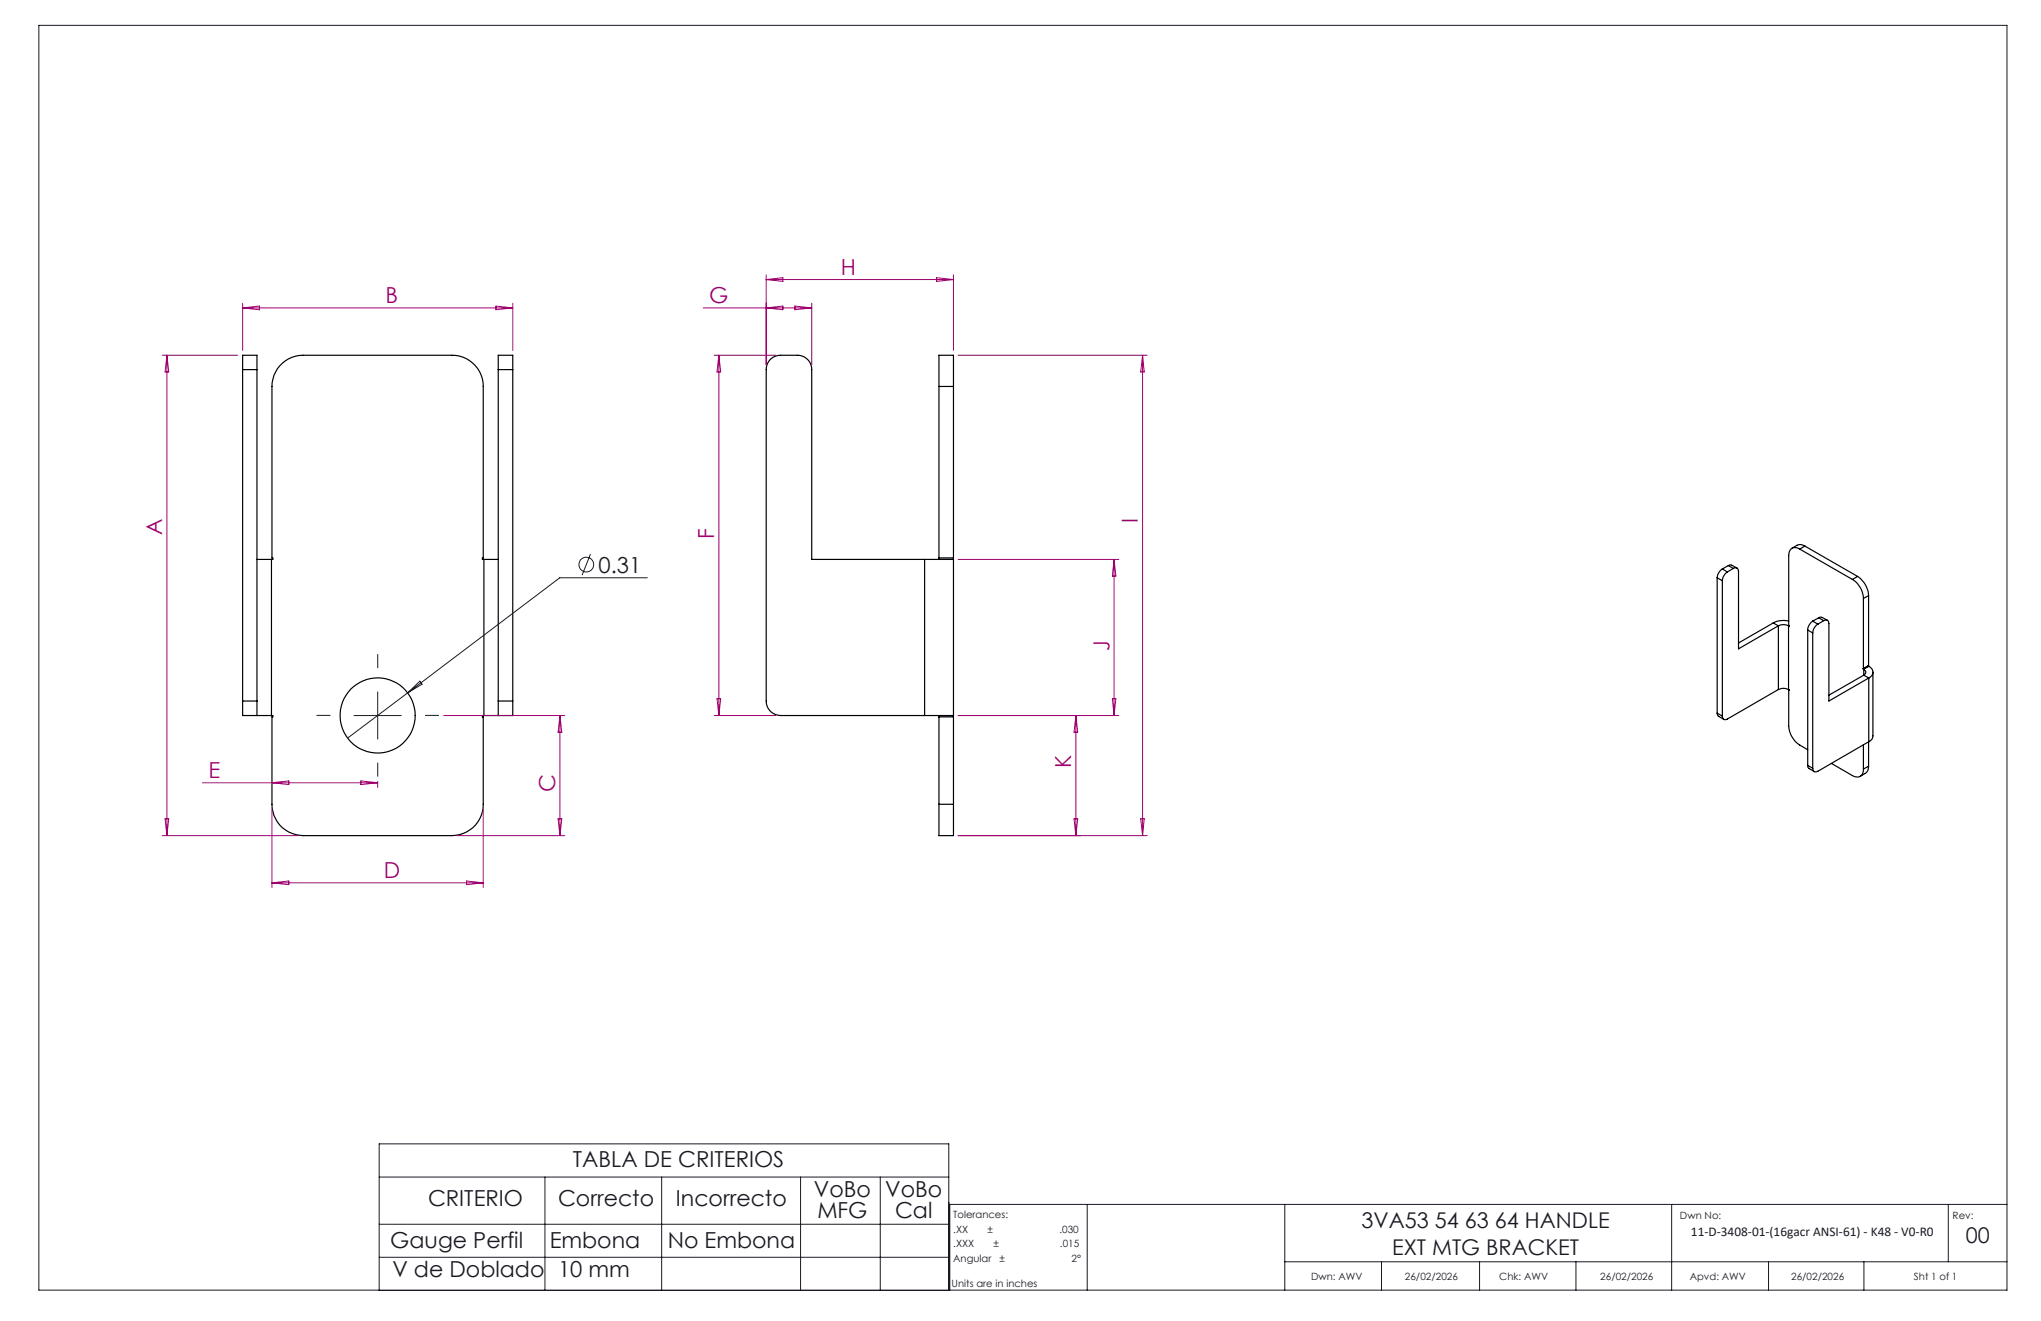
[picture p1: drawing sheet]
<svg xmlns="http://www.w3.org/2000/svg" width="432mm" height="279mm" viewBox="0 0 432 279" stroke-linecap="round" stroke-linejoin="round" font-family="sans-serif">
<g fill="none" stroke="#191924" stroke-width=".21">
<path d="M8.2 5.4h416.4v267.5h-416.4zM124.9 117.2l-1.7 4.4M136.9 122.2h-18.5l-32.1 24.3M74.9 151.3h10M79.9 146.3v10M86.3 146.5l-12.7 9.6M86.3 146.5l2.5-2.4 .5 .6zM80.2 241.9h120.5v31h-120.5zM80.2 249h120.5M80.2 258.9h120.5M115.3 249v23.9M140 249v23.9"/>
<path d="M169.4 249v23.9M186.2 249v23.9M230 254.7v18.2M271.8 254.7v18.2M353.7 254.7v18.2M412.2 254.7v12.2M424.6 254.7h-223.7v18.2M80.2 265.9h120.5M271.8 266.9h152.8M292.3 266.9v6M313 266.9v6M333.4 266.9v6"/>
<path d="M374.2 266.9v6M394.3 266.9v6"/>
<circle cx="124" cy="119.4" r="1.55"/>
</g>
<g fill="none" stroke="#000" stroke-width=".25">
<path d="M51.3 78.2v-3.1h3.1v3.1M51.3 78.2h3.1M51.3 78.2v70.1M54.4 78.2v70.1M105.4 78.2v-3.1h3.1v3.1M105.4 78.2h3.1M105.4 78.2v70.1M108.5 78.2v70.1M198.6 81.7v-6.6h3.1v6.6M198.6 81.7v36.6M198.6 81.7h3.1M201.7 81.7v88.4"/>
<path d="M54.4 118.3h3M57.4 118.3h.3v-.3h-.2v-36.3a6.6 6.6 0 0 1 6.6-6.6h31.5a6.6 6.6 0 0 1 6.6 6.6v36.3h-.1v.3h.3M57.4 118.3v33M102.4 118.3h3M102.4 118.3v33M195.6 118.3h-23.9v-40.1a2.99 2.99 0 0 0-3-3.1h-3.6a2.99 2.99 0 0 0-3 3.1v70.1a3 3 0 0 0 3 3h30.5M195.6 118.3h6.1M195.6 118.3v33M198.6 118h3.1M365.7 119.6l.6-.1 1.2 .7M365.7 119.6l-1.3 .7M365.7 119.6l1 .6"/>
<path d="M380.8 116.1a1.41 1.41 0 0 0-1.7-.1 1.41 1.41 0 0 0-.7 1.5l.1 14.8M380.8 116.1l11.1 6.5M381.8 115.5l-.8-.3h-.5l-1.4 .8M381.8 115.5l-1 .6M381.8 115.5l11.2 6.4M363.3 122.2l1.1 .6M363.3 122.2v28.6M364.4 120.3a2.42 2.42 0 0 0-1.1 1.9M364.4 122.8v28.6M364.4 120.3l1 .7M365.4 121a2.53 2.53 0 0 0-1 1.8M366.7 120.2a.67 .67 0 0 1 .8 0 .67 .67 0 0 1 .3 .7v16.3l8.4-4.8"/>
<path d="M366.7 120.2l-1.3 .8M375.1 131.8l1.1 .6M375.1 131.8l-7.3 4.2M376.2 132.4a2.44 2.44 0 0 1 2.2 0M376.2 132.4v13.4M378.4 132.4v13.4M378.4 131.4a4.7 4.7 0 0 0-3.3 .4M378.5 132.3l-.1 .1M382.4 133.2l1.1 .7M382.4 133.2v28.7M383.5 131.4a2.53 2.53 0 0 0-1.1 1.8M383.5 133.9v28.6"/>
<path d="M383.5 131.4l1.1 .6M384.6 132a2.42 2.42 0 0 0-1.1 1.9M384.8 130.7l.6-.1 1.2 .6M384.8 130.7l1 .6M384.8 130.7l-1.3 .7M385.8 131.3a.67 .67 0 0 1 .8-.1 .67 .67 0 0 1 .3 .7v16.4l8.5-4.9M385.8 131.3l-1.2 .7M391.9 122.6a5 5 0 0 1 2.3 4M393 121.9a5.2 5.2 0 0 1 2.3 4.1M393 121.9l-1.1 .7M394.2 126.6v14.8M395.3 126l-1.1 .6"/>
<path d="M395.3 126v14.8l-1.1 .6M51.3 148.3v3h3.1M51.3 148.3h3.1M54.4 148.3v3M54.4 151.3h3M57.4 151.3h.3v.3h-.2v18.5a6.6 6.6 0 0 0 6.6 6.6h31.5a6.6 6.6 0 0 0 6.6-6.6v-18.5h-.1v-.3h.3M102.4 151.3h3M105.4 148.3v3M105.4 148.3h3.1M108.5 148.3v3h-3.1M195.6 151.3h6.1M198.6 151.6h3.1"/>
<path d="M198.6 151.3v18.8M363.3 150.8l.1 .6 1.3 .8M363.3 150.8l1.1 .6M376.2 145.8l-10.8 6.3a.65 .65 0 0 1-.7 0 .65 .65 0 0 1-.3-.7M376.2 145.8a2.44 2.44 0 0 1 2.2 0M378.4 145.8v.2M378.4 146v7.6a5.2 5.2 0 0 0 2.4 4l1.6 1M378.5 146h-.1M394.2 141.5h.1M394.2 141.4v.1M394.2 157.6v5.1M394.3 141.5a.69 .69 0 0 1 .4 .7 .69 .69 0 0 1-.4 .6"/>
<path d="M394.3 141.5v1.3M394.3 142.8l1.1 .6M394.3 142.8l-7.4 4.2M395.3 140.9l-1.1 .6M395.3 140.9h.1M395.3 140.8v.1M395.3 156.9v5.2M395.4 156.9l-10.8 6.2a.67 .67 0 0 1-.8 .1 .67 .67 0 0 1-.3-.7M395.4 140.9a1.3 1.3 0 0 1 .8 1.3 1.3 1.3 0 0 1-.8 1.2M395.4 143.4v13.5M395.4 140.9l-1.1 .6M396.2 142.2v13.6l-.2 .6-.6 .5"/>
<path d="M198.6 170.1v6.6h3.1v-6.6M198.6 170.1h3.1M382.4 161.9l.1 .4 .2 .2 1.1 .7M382.4 161.9l1.1 .6M387.5 161.5l4.4 2.5a1.42 1.42 0 0 0 1.7 .2 1.42 1.42 0 0 0 .6-1.5M395.3 162.1l-.1 .8-.3 .4-1.3 .9M395.3 162.1l-1.1 .6"/>
<circle cx="79.9" cy="151.3" r="7.9"/>
</g>
<path d="M69.9 151.3h-2.9M79.9 141.3v-2.9M89.9 151.3h3M79.9 161.3v3" fill="none" stroke="#191924" stroke-width=".21" stroke-dasharray="15.2 1.3 1.3 1.3" stroke-linecap="butt"/>
<g fill="none" stroke="#a0006e" stroke-width=".21">
<path d="M162.1 58.1v19.1M162.1 59.1l3.5-.4v.8zM162.1 59.1h39.6M198.2 58.7l3.5 .4-3.5 .4zM201.7 58.1v16M34.3 75.1h16M35.3 75.1v101.6M35.3 75.1l.4 3.6h-.8zM51.3 65.1h57.2M51.3 64.1v10M51.3 65.1l3.6-.4v.8zM104.9 64.7l3.6 .4-3.6 .4z"/>
<path d="M108.5 64.1v10M148.8 65.1h22.9M151.1 75.1h13M152.1 75.1l.4 3.6h-.8zM152.1 75.1v76.2M162.1 65.1l3.5-.4v.8zM168.2 64.7l3.5 .4-3.5 .4zM171.7 64.1v13.1M202.7 75.1h40M241.7 75.1l.4 3.6h-.8zM241.7 75.1v101.6M202.7 118.3h34"/>
<path d="M235.7 118.3v33M235.7 118.3l.4 3.5h-.8zM93.8 151.3h25.7M118.5 151.3v25.4M118.5 151.3l.4 3.6h-.8zM151.1 151.3h13M151.7 147.8h.8l-.4 3.5zM202.7 151.3h34M227.6 151.3l.4 3.6h-.8zM227.6 151.3v25.4M235.3 147.8h.8l-.4 3.5zM34.3 176.7h28.8"/>
<path d="M34.9 173.2h.8l-.4 3.5zM42.8 165.6h37.1M57.5 165.6l3.6-.4v.7zM57.5 171.1v16.6M76.3 165.2l3.6 .4-3.6 .3zM79.9 165.3v1.2M96.6 176.7h22.9M102.2 171.1v16.6M118.1 173.2h.8l-.4 3.5zM202.7 176.7h40M227.2 173.2h.8l-.4 3.5zM241.3 173.2h.8l-.4 3.5z"/>
<path d="M57.5 186.7l3.6-.4v.8zM57.5 186.7h44.7M98.7 186.3l3.5 .4-3.5 .4z"/>
</g>
<g font-size="4.7" fill="#a0006e">
<text x="177.9" y="58.1">H</text>
<text x="81.6" y="64.1">B</text>
<text x="150.1" y="64.1">G</text>
<text x="34.3" y="113.1" transform="rotate(-90 34.3 113.1)">A</text>
<text x="151.1" y="114" transform="rotate(-90 151.1 114)">F</text>
<text x="240.7" y="110.6" transform="rotate(-90 240.7 110.6)">I</text>
<text x="234.7" y="137.6" transform="rotate(-90 234.7 137.6)">J</text>
<text x="44.1" y="164.5">E</text>
<text x="117.5" y="167.4" transform="rotate(-90 117.5 167.4)">C</text>
<text x="226.6" y="162.5" transform="rotate(-90 226.6 162.5)">K</text>
<text x="81.2" y="185.7">D</text>
</g>
<g font-size="4.7" fill="#191924">
<text x="126.6" y="121.1">0.31</text>
<text x="121.2" y="246.9">TABLA DE CRITERIOS</text>
<text x="90.6" y="255.1">CRITERIO</text>
<text x="118.1" y="255.1">Correcto</text>
<text x="143" y="255.1">Incorrecto</text>
<text x="172.2" y="253.1">VoBo</text>
<text x="172.9" y="257.6">MFG</text>
<text x="187.3" y="253.1">VoBo</text>
<text x="189.4" y="257.6">Cal</text>
<text x="82.6" y="263.9">Gauge Perfil</text>
<text x="116.3" y="263.9">Embona</text>
<text x="141.3" y="263.9">No Embona</text>
<text x="83" y="270.1">V de Doblado</text>
<text x="118.1" y="270.1">10 mm</text>
</g>
<g font-size="4.6" fill="#191924">
<text x="288.1" y="259.8">3VA53 54 63 64 HANDLE</text>
<text x="415.9" y="263">00</text>
<text x="294.5" y="265.4">EXT MTG BRACKET</text>
</g>
<text font-size="2.8" fill="#191924" x="357.8" y="261.5">11-D-3408-01-(16gacr ANSI-61) - K48 - V0-R0</text>
<g font-size="2.1" fill="#191924">
<text x="201.7" y="257.6">Tolerances:</text>
<text x="355.4" y="257.8">Dwn No:</text>
<text x="413.1" y="257.8">Rev:</text>
<text x="201.7" y="260.7">.XX</text>
<text x="201.7" y="263.9">.XXX</text>
<text x="208.9" y="260.7">±</text>
<text x="210.2" y="263.9">±</text>
<text x="224.1" y="260.7">.030</text>
<text x="224.3" y="263.9">.015</text>
<text x="201.7" y="267">Angular</text>
<text x="211.5" y="267">±</text>
<text x="226.7" y="267">2°</text>
<text x="201.3" y="272.3">Units are in inches</text>
<text x="277.4" y="270.7">Dwn: AWV</text>
<text x="297.2" y="270.7">26/02/2026</text>
<text x="317.2" y="270.7">Chk: AWV</text>
<text x="338.6" y="270.7">26/02/2026</text>
<text x="357.5" y="270.7">Apvd: AWV</text>
<text x="378.9" y="270.7">26/02/2026</text>
<text x="404.9" y="270.7">Sht 1 of 1</text>
</g>
</svg>
